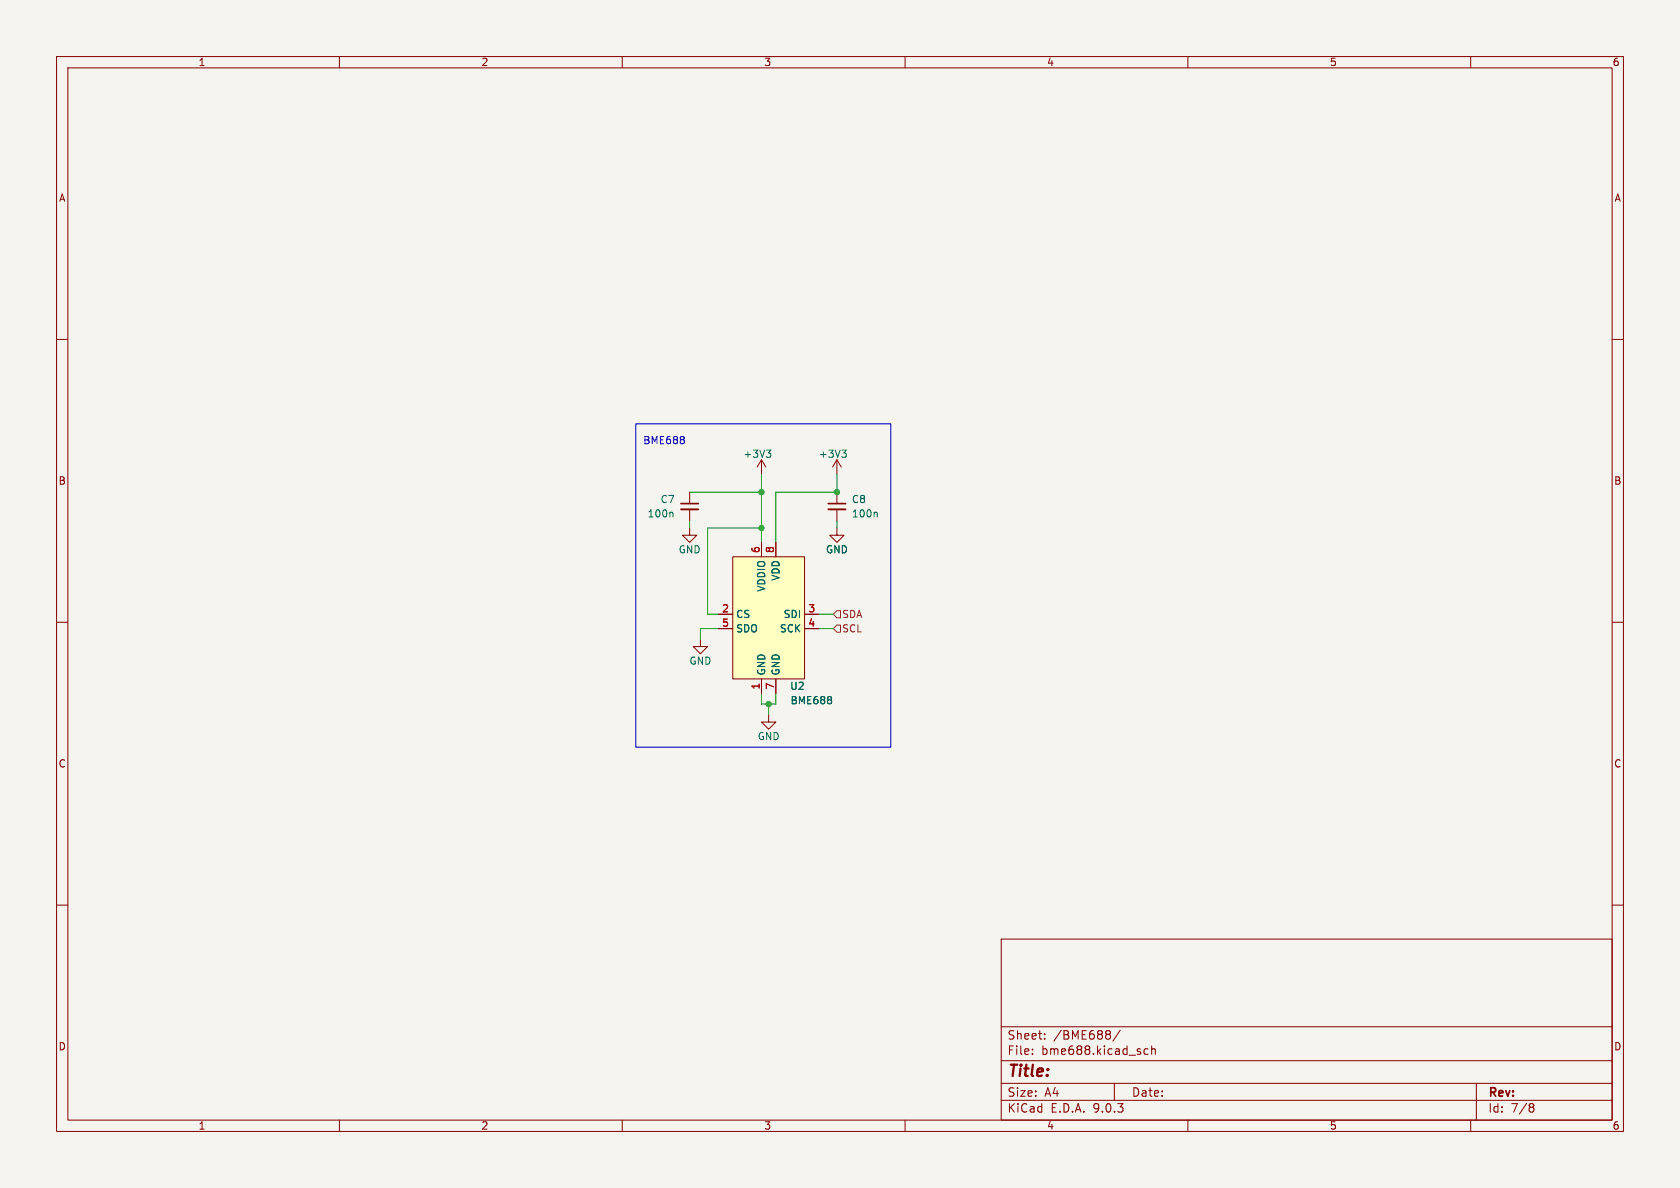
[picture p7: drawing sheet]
<svg xmlns="http://www.w3.org/2000/svg" width="297mm" height="210mm" viewBox="0 0 297 210" stroke-linecap="round" stroke-linejoin="round" font-family="sans-serif">
<path d="M0 0h297v210h-297z" fill="#f5f4ef" stroke="#f5f4ef" stroke-width=".18"/>
<g fill="none" stroke="#840000" stroke-width=".18">
<path d="M10 10h277v190h-277zM12 12h273v186h-273zM60 10v2M110 10v2M160 10v2M210 10v2M260 10v2M10 60h2M285 60h2M121.9 93.3v1.3h1.3l-1.3 1.3-1.3-1.3h1.3M134.6 81.3l-.7 1.3M134.6 81.3l.8 1.3"/>
<path d="M134.6 81.3v2.5M148 93.3v1.3h1.2l-1.2 1.3-1.3-1.3h1.3M148 81.3l-.8 1.3M148 81.3l.7 1.3M148 81.3v2.5M148 87v2M148 90v2.1M10 110h2M123.8 113v1.3h1.3l-1.3 1.3-1.2-1.3h1.2M285 110h2M135.9 126.4v1.2h1.3l-1.3 1.3-1.3-1.3h1.3M10 160h2"/>
<path d="M177 166h108v32h-108zM285 160h2M60 198v2M110 198v2M160 198v2M177 194.5h108M177 191.5h108M177 187.5h108M177 181.5h108M182.5 186.3v.1M182.5 185.5v.1M184.7 183.6v.1"/>
<path d="M184.7 182.8v.1M196 182.2l.3 .3-.3 .3 .2 .2 .1 .4-.3 .3M197 191.5v3M198 182.1l-1.3 2M203 185.5l-.5-.1-.3 .3v.4l.2 .2h.6M203.6 185.5l.2-.1 .4 .1v.9M203.6 184.9v1.5M210 198v2M260 198v2M261 191.5v6.5M270.6 195.1l.4 .1 .2 .2-.3 .3M270.6 195.7h.3"/>
<path d="M270.9 195.7l.2 .2 .1 .4-.2 .2-.4 .1"/>
</g>
<path d="M135.5 79.6h.8l-.5 .5M148.8 79.6h.8l-.4 .5M136 80.1l.3 .2v.3l-.3 .2M149.4 80.1l.2 .2v.3l-.2 .2M154.9 90.5l.2 .2v.7" fill="none" stroke="#006464" stroke-width=".18"/>
<path d="M146.4 89h3.1" fill="none" stroke="#840000" stroke-width=".3"/>
<path d="M146.4 90h3.1" fill="none" stroke="#840000" stroke-width=".33"/>
<path d="M129.5 98.4h12.7v21.6h-12.7z" fill="#ffffc2"/>
<path d="M121.9 87v2M121.9 90v2.1M129.5 98.4h12.7v21.6h-12.7zM134.6 95.9v2.5M137.2 95.9v2.5M127 108.6h2.5M127 111.1h2.5M142.2 108.6h2.6M142.2 111.1h2.6M134.6 120v2.6M137.2 120v2.6" fill="none" stroke="#840000" stroke-width=".18"/>
<path d="M118.8 90.5l.2 .2v.7M147 123.3v.3M147 123.8v.5" fill="none" stroke="#006464" stroke-width=".18"/>
<path d="M120.4 89h3" fill="none" stroke="#840000" stroke-width=".3"/>
<path d="M120.4 90h3" fill="none" stroke="#840000" stroke-width=".33"/>
<path d="M148 108h.6v1.2h-.6l-.7-.6zM148 110.5h.6v1.3h-.6l-.7-.7z" fill="none" stroke="#725600" stroke-width=".18"/>
<path d="M121.9 87h12.7M121.9 92.1v1.2M134.6 93.3h-9.5v15.3h1.9M134.6 83.8v12.1M148 83.8v3.2h-10.8v8.9M148 92.1v1.2M127 111.1h-3.2v1.9M144.8 108.6h2.5M144.8 111.1h2.5M134.6 122.6v1.9h2.6v-1.9M135.9 124.5v1.9" fill="none" stroke="#009600" stroke-width=".18"/>
<path d="M112.4 74.9h45.1v57.2h-45.1zM120.9 77.3v.3M120.9 77.8v.5" fill="none" stroke="#0000c2" stroke-width=".18"/>
<g fill="#009600" stroke="#009600" stroke-width=".18">
<circle cx="134.6" cy="93.3" r=".46"/>
<circle cx="134.6" cy="87" r=".46"/>
<circle cx="148" cy="87" r=".46"/>
<circle cx="135.9" cy="124.5" r=".46"/>
</g>
<text font-size="2.8" fill="#840000" x="178" y="190.9">Title:</text>
<g font-size="2.1" fill="#840000">
<text x="178" y="184">Sheet:</text>
<text x="186.2" y="184">/BME688/</text>
<text x="178" y="186.7">File:</text>
<text x="184.1" y="186.7">bme688.kicad_sch</text>
<text x="178" y="196.9">KiCad</text>
<text x="178" y="194.1">Size:</text>
<text x="184.7" y="194.1">A4</text>
<text x="185.7" y="196.9">E.D.A.</text>
<text x="193.3" y="196.9">9.0.3</text>
<text x="200" y="194.1">Date:</text>
<text x="263" y="194.3">Rev:</text>
<text x="263" y="196.9">Id:</text>
<text x="267.1" y="196.9">7/8</text>
</g>
<g font-size="1.8" fill="#840000">
<text x="35" y="11.9">1</text>
<text x="85" y="11.9">2</text>
<text x="135" y="11.9">3</text>
<text x="185" y="11.9">4</text>
<text x="235" y="11.9">5</text>
<text x="285" y="11.9">6</text>
<text x="10.3" y="35.9">A</text>
<text x="285.3" y="35.9">A</text>
<text x="10.3" y="85.9">B</text>
<text x="285.3" y="85.9">B</text>
<text x="10.3" y="135.9">C</text>
<text x="285.3" y="135.9">C</text>
<text x="10.3" y="185.9">D</text>
<text x="285.3" y="185.9">D</text>
<text x="35" y="199.9">1</text>
<text x="85" y="199.9">2</text>
<text x="135" y="199.9">3</text>
<text x="185" y="199.9">4</text>
<text x="235" y="199.9">5</text>
<text x="285" y="199.9">6</text>
</g>
<text font-size="1.8" fill="#0000c2" x="113.6" y="78.7">BME688</text>
<g font-size="1.8" fill="#006464">
<text x="131.3" y="81.1">+3V3</text>
<text x="144.7" y="81.1">+3V3</text>
<text x="116.7" y="89.1">C7</text>
<text x="150.5" y="89.1">C8</text>
<text x="114.4" y="91.7">100n</text>
<text x="150.5" y="91.7">100n</text>
<text x="119.9" y="98">GND</text>
<text x="145.9" y="98">GND</text>
<text x="135.5" y="104.7" transform="rotate(-90 135.5 104.7)">VDDIO</text>
<text x="138" y="102.8" transform="rotate(-90 138 102.8)">VDD</text>
<text x="130" y="109.4">CS</text>
<text x="130" y="112">SDO</text>
<text x="137.8" y="112">SCK</text>
<text x="138.4" y="109.4">SDI</text>
<text x="121.8" y="117.7">GND</text>
<text x="135.5" y="119.5" transform="rotate(-90 135.5 119.5)">GND</text>
<text x="138" y="119.5" transform="rotate(-90 138 119.5)">GND</text>
<text x="139.6" y="122.1">U2</text>
<text x="139.7" y="124.7">BME688</text>
<text x="133.9" y="131">GND</text>
</g>
<g font-size="1.8" fill="#a90000">
<text x="134.4" y="97.9" transform="rotate(-90 134.4 97.9)">6</text>
<text x="136.9" y="97.9" transform="rotate(-90 136.9 97.9)">8</text>
<text x="127.6" y="108.3">2</text>
<text x="127.6" y="110.9">5</text>
<text x="142.8" y="108.3">3</text>
<text x="142.8" y="110.9">4</text>
<text x="134.4" y="122" transform="rotate(-90 134.4 122)">1</text>
<text x="136.9" y="122" transform="rotate(-90 136.9 122)">7</text>
</g>
<g font-size="1.8" fill="#725600">
<text x="148.8" y="109.4">SDA</text>
<text x="148.8" y="112">SCL</text>
</g>
</svg>
